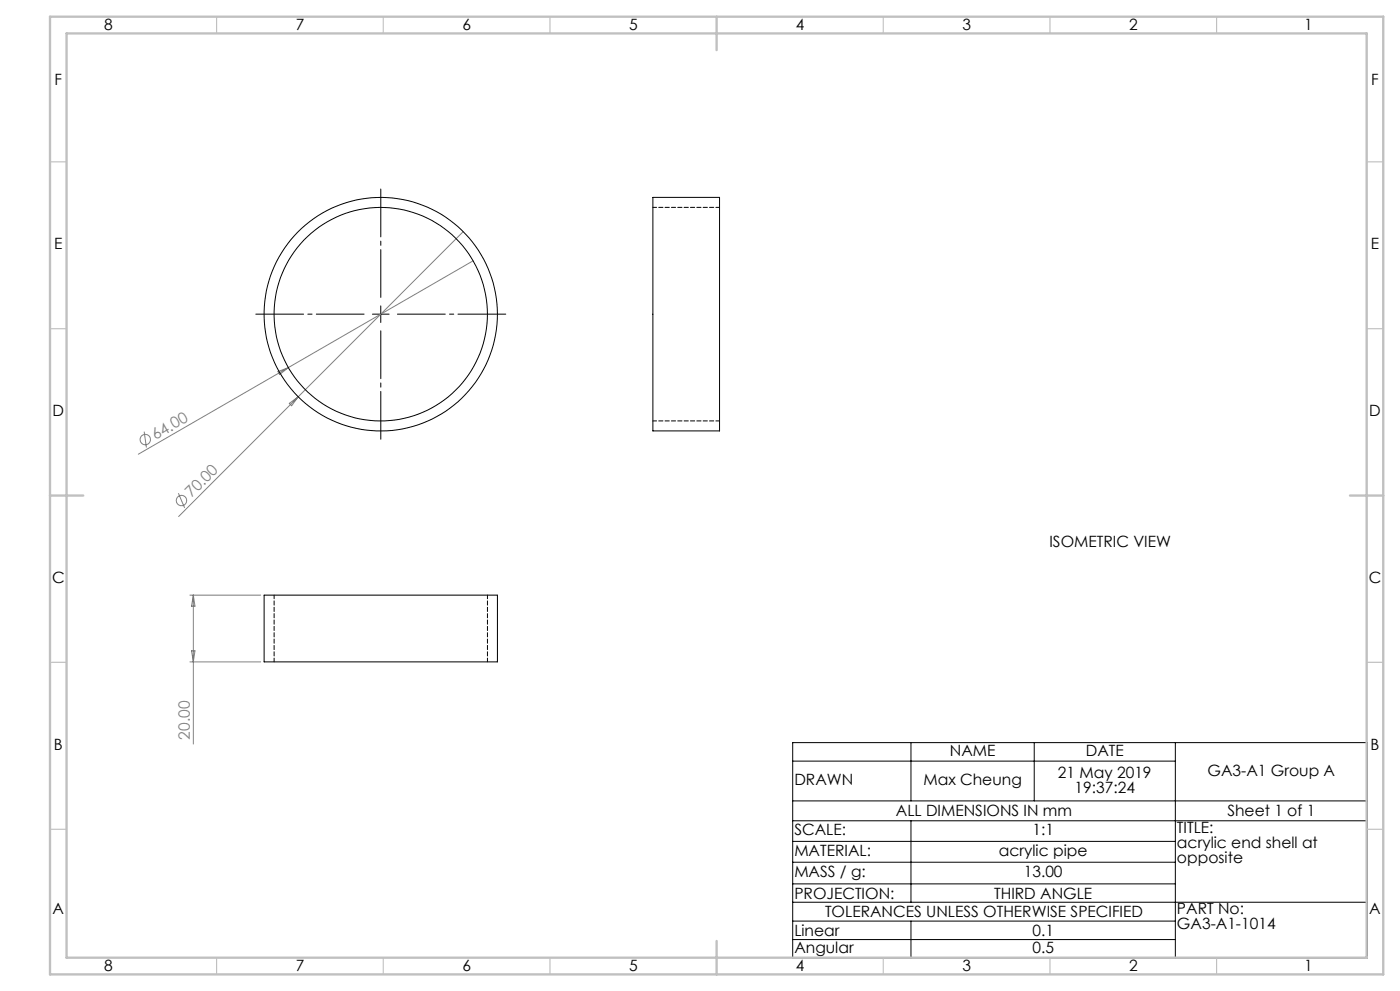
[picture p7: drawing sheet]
<svg xmlns="http://www.w3.org/2000/svg" width="420mm" height="297mm" viewBox="0 0 420 297" stroke-linecap="round" stroke-linejoin="round" font-family="sans-serif">
<g fill="none" stroke="#808080" stroke-width=".3">
<path d="M139 69.4l-85.4 85.4M141.9 78.2l-55.4 32M83.4 111.4l3.1-1.2-2.6 2.1zM86.5 110.2l-45 25.9M43.3 129.4l.6 4.7M86.8 120.9l2.7-2-2 2.7zM53.5 147.8l1.9 4.4M57 178.4h21.2M58 178.4v44.6M58 178.4l.5 3.3h-1zM57 198.4h21.2M57.5 195h1l-.5 3.4z"/>
<circle cx="43.6" cy="131.7" r="1.56"/>
<circle cx="54.4" cy="150" r="1.56"/>
</g>
<g fill="none" stroke="#000" stroke-width=".3">
<path d="M195.9 59.2h20v69.9h-20zM111.7 94.2h5M114.2 91.7v5M79.2 178.4h70v20h-70zM237.8 222.6h172.4v64.5h-172.4zM237.8 228.1h114.8M273.3 222.6v17.4M310.3 222.6v17.4M352.6 222.6v64.5M237.8 240h172.4M237.8 246h172.4M237.8 252.2h114.8"/>
<path d="M237.8 258.4h114.8M273.3 246v24.4M237.8 264.9h114.8M237.8 270.4h172.4M237.8 276h114.8M273.3 276v11.1M237.8 281.6h114.8"/>
<circle cx="114.2" cy="94.2" r="35"/>
<circle cx="114.2" cy="94.2" r="32"/>
</g>
<path d="M109.2 94.1h-32.5M114.2 89.1v-32.5M114.2 99.1v32.5M119.2 94.1h32.5" fill="none" stroke="#000" stroke-width=".3" stroke-dasharray="15.2 1.3 1.3 1.3" stroke-dashoffset=".9"/>
<g fill="none" stroke="#c0c0c0" stroke-width=".35">
<path d="M65 5v5M115 5v5M165 5v5M265 5v5M315 5v5M365 5v5M15 48.5h5M410 48.5h5M15 98.5h5M410 98.5h5M15 198.5h5M410 198.5h5"/>
<path d="M15 248.5h5M410 248.5h5M65 287v5M115 287v5M165 287v5M265 287v5M315 287v5M365 287v5"/>
</g>
<path d="M15 5h400v287h-400zM20 10h390v277h-390zM215 5v10M15 148.5h10M405 148.5h10M215 282v10" fill="none" stroke="#c0c0c0" stroke-width=".7"/>
<path d="M215.9 62.1h-20M195.9 126.1h20M82.2 178.3v20M146.2 198.3v-20" fill="none" stroke="#000" stroke-width=".3" stroke-dasharray="1.3 .6" stroke-dashoffset=".2"/>
<g font-size="4.7">
<text x="31.2" y="9">8</text>
<text x="88.7" y="9">7</text>
<text x="138.7" y="9">6</text>
<text x="188.7" y="9">5</text>
<text x="238.7" y="9">4</text>
<text x="288.7" y="9">3</text>
<text x="338.7" y="9">2</text>
<text x="391.2" y="9">1</text>
<text x="16.4" y="25.5">F</text>
<text x="411.4" y="25.5">F</text>
<text x="16.2" y="74.7">E</text>
<text x="411.2" y="74.7">E</text>
<text x="15.8" y="124.8">D</text>
<text x="410.8" y="124.8">D</text>
<text x="314.8" y="163.8">ISOMETRIC VIEW</text>
<text x="15.6" y="174.8">C</text>
<text x="410.6" y="174.8">C</text>
<text x="16.2" y="224.7">B</text>
<text x="285" y="226.6">NAME</text>
<text x="325.7" y="226.6">DATE</text>
<text x="411.2" y="224.7">B</text>
<text x="317.4" y="233">21 May 2019</text>
<text x="362.3" y="232.5">GA3-A1 Group A</text>
<text x="238.3" y="235.3">DRAWN</text>
<text x="277" y="235.3">Max Cheung</text>
<text x="322.4" y="237.6">19:37:24</text>
<text x="268.8" y="244.7">ALL DIMENSIONS IN mm</text>
<text x="368.2" y="244.7">Sheet 1 of 1</text>
<text x="238.3" y="250.3">SCALE:</text>
<text x="309.7" y="250.3">1:1</text>
<text x="353.1" y="249.5">TITLE:</text>
<text x="238.3" y="256.5">MATERIAL:</text>
<text x="299.6" y="256.5">acrylic pipe</text>
<text x="353.1" y="254">acrylic end shell at</text>
<text x="238.3" y="262.9">MASS / g:</text>
<text x="307.1" y="262.9">13.00</text>
<text x="353.1" y="258.6">opposite</text>
<text x="238.3" y="269.3">PROJECTION:</text>
<text x="298.2" y="269.3">THIRD ANGLE</text>
<text x="15.8" y="274">A</text>
<text x="247.5" y="274.9">TOLERANCES UNLESS OTHERWISE SPECIFIED</text>
<text x="353.1" y="273.9">PART No:</text>
<text x="410.8" y="274">A</text>
<text x="238.3" y="280.5">Linear</text>
<text x="309.7" y="280.5">0.1</text>
<text x="353.1" y="278.5">GA3-A1-1014</text>
<text x="238.3" y="285.6">Angular</text>
<text x="309.7" y="285.6">0.5</text>
<text x="31.2" y="291">8</text>
<text x="88.7" y="291">7</text>
<text x="138.7" y="291">6</text>
<text x="188.7" y="291">5</text>
<text x="238.7" y="291">4</text>
<text x="288.7" y="291">3</text>
<text x="338.7" y="291">2</text>
<text x="391.2" y="291">1</text>
</g>
<g font-size="4.7" fill="#808080">
<text x="46.7" y="131.9" transform="rotate(-30 46.7 131.9)">64.00</text>
<text x="57.5" y="149.4" transform="rotate(-45 57.5 149.4)">70.00</text>
<text x="57" y="221.7" transform="rotate(-90 57 221.7)">20.00</text>
</g>
</svg>
